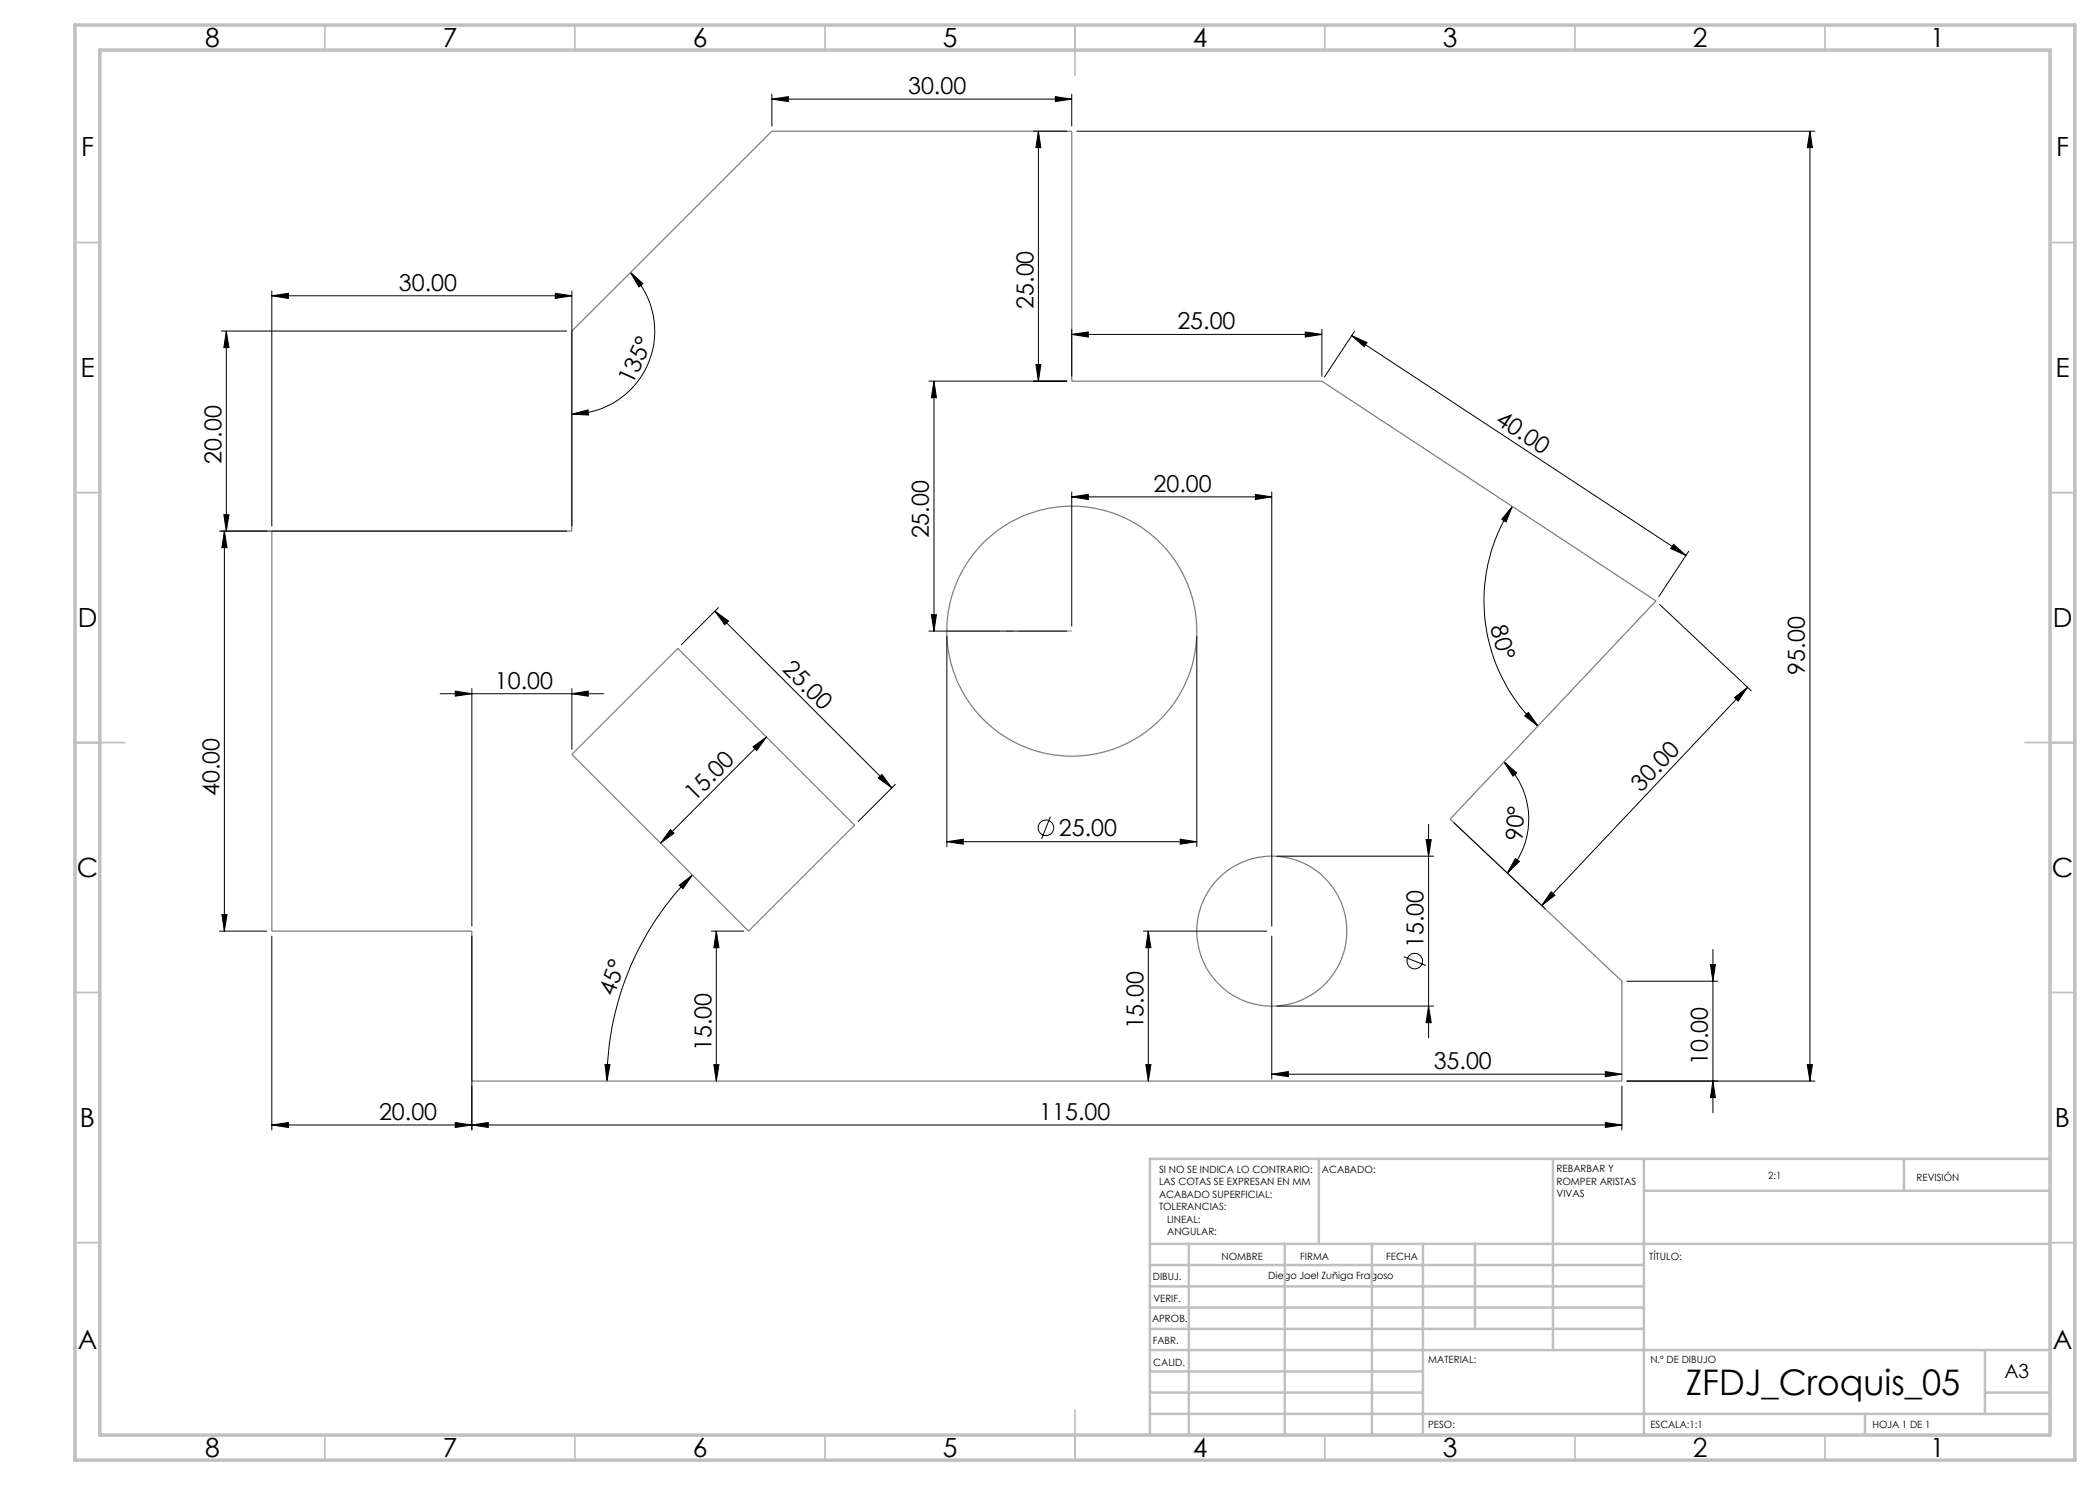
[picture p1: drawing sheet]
<svg xmlns="http://www.w3.org/2000/svg" width="420mm" height="297mm" viewBox="0 0 420 297" stroke-linecap="round" stroke-linejoin="round" font-family="sans-serif">
<g fill="none" stroke="#000" stroke-width=".2">
<path d="M154.4 19.8l3.3-.5v1zM154.4 18.8v6.4M154.4 19.8h59.9M211.1 19.3l3.2 .5-3.2 .5zM214.3 18.8v6.4M206.7 26.2h6.7M207.7 26.2l.5 3.3h-1zM207.7 26.2v50M215.4 26.2h147.6M362 26.2l.5 3.3h-1zM362 26.2v190M54.4 59.2l3.3-.5v1z"/>
<path d="M54.4 58.2v47M54.4 59.2h60M111.1 58.7l3.3 .5-3.3 .5zM114.4 58.2v47M126.1 54.5l2.5 2.2-.8 .7zM126.1 54.5a16.6 16.6 0 0 1 3.6 18.1 16.6 16.6 0 0 1-15.3 10.2M44.3 66.2h69M45.3 66.2v40M45.3 66.2l.5 3.3h-1zM185.8 76.2h27.6M186.8 76.2l.5 3.3h-1zM186.8 76.2v50"/>
<path d="M207.2 72.9h1l-.5 3.3zM214.3 66.9l3.4-.5v1zM214.3 65.9v9.3M214.3 66.9h50.1M261.1 66.4l3.3 .5-3.3 .5zM264.4 65.9v9.3M270.3 67.1l3.1 1.4-.6 .9zM270.3 67.1l66.9 44M270.9 66.3l-6 9.1M114.4 82.8l3.2-.8 .1 1zM214.3 99.4l3.4-.5v1zM214.3 98.4v26.8"/>
<path d="M214.3 99.4h40.1M251.1 98.9l3.3 .5-3.3 .5zM254.4 98.4v86.8M43.9 106.2h69.4M44.8 102.9h1l-.5 3.3zM44.9 106.2l.5 3.3h-1zM44.9 106.2v80M302.5 101.3l-1.3 3.1-.8-.5zM302.5 101.3a34.3 34.3 0 0 0 5.1 43.9M334.7 108.9l2.5 2.2-3-1.4zM337.7 110.2l-5.9 9.1M88 138.7h32.7"/>
<path d="M91.1 138.2l3.3 .5-3.3 .5zM94.4 137.7v47.5M114.4 138.7l3.3-.5v1zM114.4 137.7v12.2M143 122.2l2.7 2-.7 .8zM143 122.2l35.4 35.4M143.7 121.5l-7.4 7.4M185.8 126.2h27.6M186.3 122.9h1l-.5 3.3zM189.4 127.2v42.1M239.4 127.2v42.1M331.9 120.9l18.3 17.2"/>
<path d="M346.9 139.5l2.6-2-1.9 2.7zM349.5 137.5l-41.2 43.6M150.6 149.4l2.7-2-2 2.7zM153.3 147.4l-21.2 21.2M175.6 155.6l.8-.7 2 2.7zM179.1 156.9l-7.5 7.4M300.8 152.4l2.6 2.2-.8 .6zM300.8 152.4a15.7 15.7 0 0 1 .6 22.2M304.9 143.2l.8-.7 1.9 2.7zM134.1 165.9l.7 .7-2.7 2zM135.9 177.1l2.6-2.1-1.9 2.7zM138.5 175a58.4 58.4 0 0 0-17.1 41.2"/>
<path d="M189.4 168.3l3.3-.5v1zM189.4 168.3h50M210.1 163.3l-1.8 4.5M236 167.8l3.4 .5-3.4 .5zM255.4 171.2h31.3M285.2 167.9h1l-.5 3.3zM285.7 164.9v42.7M290.8 164.5l18.3 17.3M303.1 171.7l.8 .6-2.5 2.3zM310.2 178.4l.8 .7-2.7 2zM43.9 186.2h9.5M44.4 182.9h1l-.5 3.3z"/>
<path d="M54.4 187.2v38.8M94.4 187.2v38.8M142.3 186.2h6.4M143.3 186.2l.5 3.3h-1zM143.3 186.2v30M228.7 186.2h24.7M229.7 186.2l.5 3.3h-1zM229.7 186.2v30M254.4 187.2v28.6M280.7 191.3l4.5 1.8M325.4 196.2h18.2M342.1 192.9h1l-.5 3.3z"/>
<path d="M342.6 189.9v32.7M121 212.9h1l-.6 3.3zM142.8 212.9h1l-.5 3.3zM229.2 212.9h1l-.5 3.3zM254.4 214.8l3.3-.5v1zM254.4 214.8h70M255.4 201.2h31.3M285.7 201.2l.5 3.3h-1zM321.1 214.3l3.3 .5-3.3 .5zM324.4 217.2v8.8M325.4 216.2h37.6M342.6 216.2l.5 3.3h-1z"/>
<path d="M361.5 212.9h1l-.5 3.3zM54.4 225l3.3-.5v1zM91.1 224.5l3.3 .5-3.3 .5zM94.4 225l3.2-.5v1zM321.1 224.5l3.3 .5-3.3 .5zM324.4 225h-270"/>
<circle cx="209.2" cy="165.6" r="1.56"/>
<circle cx="283" cy="192.2" r="1.55"/>
</g>
<g fill="none" stroke="#808080" stroke-width=".25">
<path d="M54.4 106.2h60v-40l40-40h59.9v50h50.1l66.8 44-41.2 43.6 34.4 32.4v20h-230v-30h-40zM135.6 129.7l35.3 35.3-21.2 21.2-35.3-35.3z"/>
<circle cx="214.4" cy="126.2" r="25"/>
<circle cx="254.4" cy="186.2" r="15"/>
</g>
<path d="M214.4 126.2h-25" fill="none" stroke="#808080" stroke-width=".2" stroke-dasharray="15.2 1.3 1.3 1.3" stroke-dashoffset="4.6" stroke-linecap="butt"/>
<g fill="none" stroke="#c0c0c0" stroke-width=".35">
<path d="M65 5v5M115 5v5M165 5v5M215 5v10M265 5v5M315 5v5M365 5v5M15 48.5h5M410 48.5h5M15 98.5h5M410 98.5h5M15 148.5h10"/>
<path d="M405 148.5h10M15 198.5h5M410 198.5h5M15 248.5h5M410 248.5h5M65 287v5M115 287v5M165 287v5M215 282v10M265 287v5M315 287v5M365 287v5"/>
</g>
<g fill="none" stroke="#c0c0c0" stroke-width=".5">
<path d="M263.8 231.8v17M310.6 231.8v38.2M328.8 231.8v55.2M328.8 238.2h81.2M380.8 231.8v6.4M410 231.8h-180v55.2M230 248.8h180M230 257.3h98.8M230 253h98.8M237.8 248.8v38.2M257 248.8v38.2M274.4 248.8v38.2"/>
<path d="M284.6 248.8v38.2M295 248.8v17M230 265.8h98.8M230 261.5h98.8M230 278.5h54.6M230 274.3h54.6M230 270h180M397 278.5h13M397 270v12.8M230 282.8h180M373 282.8v4.2"/>
</g>
<path d="M15 5h400v287h-400zM20 10h390v277h-390z" fill="none" stroke="#c0c0c0" stroke-width=".7"/>
<g fill="#000">
<path d="M54.4 59.2l3.3-.5v1zM111.1 58.7l3.3 .5-3.3 .5zM254.4 214.8l3.3-.5v1zM321.1 214.3l3.3 .5-3.3 .5zM189.4 168.3l3.3-.5v1zM236 167.8l3.4 .5-3.4 .5zM214.3 99.4l3.4-.5v1zM251.1 98.9l3.3 .5-3.3 .5zM54.4 225l3.3-.5v1zM91.1 224.5l3.3 .5-3.3 .5z"/>
<path d="M261.1 66.4l3.3 .5-3.3 .5zM214.3 66.9l3.4-.5v1zM211.1 19.3l3.2 .5-3.2 .5zM154.4 19.8l3.3-.5v1zM114.4 138.7l3.3-.5v1zM91.1 138.2l3.3 .5-3.3 .5z"/>
<path d="M114.4 82.8l3.2-.8 .1 1zM126.1 54.5l2.5 2.2-.8 .7z"/>
<path d="M302.5 101.3l-1.3 3.1-.8-.5zM304.9 143.2l.8-.7 1.9 2.7z"/>
<path d="M334.7 108.9l2.5 2.2-3-1.4zM270.3 67.1l3.1 1.4-.6 .9z"/>
<path d="M150.6 149.4l2.7-2-2 2.7zM134.1 165.9l.7 .7-2.7 2z"/>
<path d="M175.6 155.6l.8-.7 2 2.7zM143 122.2l2.7 2-.7 .8z"/>
<path d="M135.9 177.1l2.6-2.1-1.9 2.7zM121 212.9h1l-.6 3.3z"/>
<path d="M303.1 171.7l.8 .6-2.5 2.3zM300.8 152.4l2.6 2.2-.8 .6z"/>
<path d="M229.7 186.2l.5 3.3h-1zM229.2 212.9h1l-.5 3.3zM362 26.2l.5 3.3h-1zM361.5 212.9h1l-.5 3.3zM44.9 106.2l.5 3.3h-1zM44.4 182.9h1l-.5 3.3zM143.3 186.2l.5 3.3h-1zM142.8 212.9h1l-.5 3.3z"/>
<path d="M310.2 178.4l.8 .7-2.7 2zM346.9 139.5l2.6-2-1.9 2.7z"/>
<path d="M342.6 216.2l.5 3.3h-1zM342.1 192.9h1l-.5 3.3zM207.2 72.9h1l-.5 3.3zM207.7 26.2l.5 3.3h-1zM44.8 102.9h1l-.5 3.3zM45.3 66.2l.5 3.3h-1zM285.7 201.2l.5 3.3h-1zM285.2 167.9h1l-.5 3.3zM186.3 122.9h1l-.5 3.3zM186.8 76.2l.5 3.3h-1z"/>
<path d="M94.4 225l3.2-.5v1zM321.1 224.5l3.3 .5-3.3 .5z"/>
</g>
<text font-size="7.1" x="337.1" y="279">ZFDJ_Croquis_05</text>
<g font-size="5.3">
<text x="41" y="9.5">8</text>
<text x="88.5" y="9.5">7</text>
<text x="138.5" y="9.5">6</text>
<text x="188.5" y="9.5">5</text>
<text x="238.5" y="9.5">4</text>
<text x="288.5" y="9.5">3</text>
<text x="338.5" y="9.5">2</text>
<text x="386" y="9.5">1</text>
<text x="16.2" y="31.2">F</text>
<text x="411.2" y="31.2">F</text>
<text x="16.1" y="75.5">E</text>
<text x="411.1" y="75.5">E</text>
<text x="15.5" y="125.5">D</text>
<text x="410.5" y="125.5">D</text>
<text x="15.4" y="175.5">C</text>
<text x="410.4" y="175.5">C</text>
<text x="16" y="225.5">B</text>
<text x="411" y="225.5">B</text>
<text x="15.5" y="269.7">A</text>
<text x="410.5" y="269.7">A</text>
<text x="41" y="291.5">8</text>
<text x="88.5" y="291.5">7</text>
<text x="138.5" y="291.5">6</text>
<text x="188.5" y="291.5">5</text>
<text x="238.5" y="291.5">4</text>
<text x="288.5" y="291.5">3</text>
<text x="338.5" y="291.5">2</text>
<text x="386" y="291.5">1</text>
</g>
<g font-size="4.7">
<text x="181.6" y="18.8">30.00</text>
<text x="79.8" y="58.1">30.00</text>
<text x="206.7" y="61.8" transform="rotate(-90 206.7 61.8)">25.00</text>
<text x="235.5" y="65.9">25.00</text>
<text x="126.5" y="77.1" transform="rotate(-65 126.5 77.1)">135°</text>
<text x="298.9" y="84.7" transform="rotate(33 298.9 84.7)">40.00</text>
<text x="44.3" y="92.7" transform="rotate(-90 44.3 92.7)">20.00</text>
<text x="230.7" y="98.3">20.00</text>
<text x="185.8" y="107.7" transform="rotate(-90 185.8 107.7)">25.00</text>
<text x="298.1" y="125.5" transform="rotate(75 298.1 125.5)">80°</text>
<text x="99" y="137.7">10.00</text>
<text x="156.3" y="134.1" transform="rotate(45 156.3 134.1)">25.00</text>
<text x="361" y="134.9" transform="rotate(-90 361 134.9)">95.00</text>
<text x="43.9" y="159.2" transform="rotate(-90 43.9 159.2)">40.00</text>
<text x="138.9" y="160.4" transform="rotate(-45 138.9 160.4)">15.00</text>
<text x="328.2" y="158.5" transform="rotate(-47 328.2 158.5)">30.00</text>
<text x="211.8" y="167.3">25.00</text>
<text x="304.5" y="168.3" transform="rotate(-86 304.5 168.3)">90°</text>
<text x="284.7" y="189.6" transform="rotate(-90 284.7 189.6)">15.00</text>
<text x="122.7" y="199.4" transform="rotate(-70 122.7 199.4)">45°</text>
<text x="228.7" y="205.9" transform="rotate(-90 228.7 205.9)">15.00</text>
<text x="142.3" y="210.3" transform="rotate(-90 142.3 210.3)">15.00</text>
<text x="286.7" y="213.8">35.00</text>
<text x="341.6" y="213" transform="rotate(-90 341.6 213)">10.00</text>
<text x="75.8" y="224">20.00</text>
<text x="207.8" y="224">115.00</text>
</g>
<text font-size="3.9" x="400.9" y="275.5">A3</text>
<g font-size="2">
<text x="231.8" y="234.6">SI NO SE INDICA LO CONTRARIO:</text>
<text x="231.8" y="237.1">LAS COTAS SE EXPRESAN EN MM</text>
<text x="231.8" y="239.6">ACABADO SUPERFICIAL:</text>
<text x="264.4" y="234.6">ACABADO:</text>
<text x="311.3" y="234.5">REBARBAR Y</text>
<text x="311.3" y="237">ROMPER ARISTAS</text>
<text x="311.3" y="239.5">VIVAS</text>
<text x="353.7" y="235.8">2:1</text>
<text x="383.3" y="236.2">REVISIÓN</text>
<text x="231.8" y="242.1">TOLERANCIAS:</text>
<text x="233.4" y="244.6">LINEAL:</text>
<text x="233.4" y="247.1">ANGULAR:</text>
<text x="244.3" y="252">NOMBRE</text>
<text x="260" y="251.9">FIRMA</text>
<text x="277.2" y="251.9">FECHA</text>
<text x="329.9" y="251.9">TÍTULO:</text>
<text x="230.6" y="256.1">DIBUJ.</text>
<text x="253.7" y="255.9">Diego Joel Zuñiga Fragoso</text>
<text x="230.7" y="260.3">VERIF.</text>
<text x="230.4" y="264.4">APROB.</text>
<text x="230.5" y="268.8">FABR.</text>
<text x="230.7" y="273.1">CALID.</text>
<text x="285.6" y="272.5">MATERIAL:</text>
<text x="330.1" y="272.5">N.º DE DIBUJO</text>
<text x="285.6" y="285.5">PESO:</text>
<text x="330.1" y="285.6">ESCALA:1:1</text>
<text x="374.5" y="285.6">HOJA 1 DE 1</text>
</g>
</svg>
